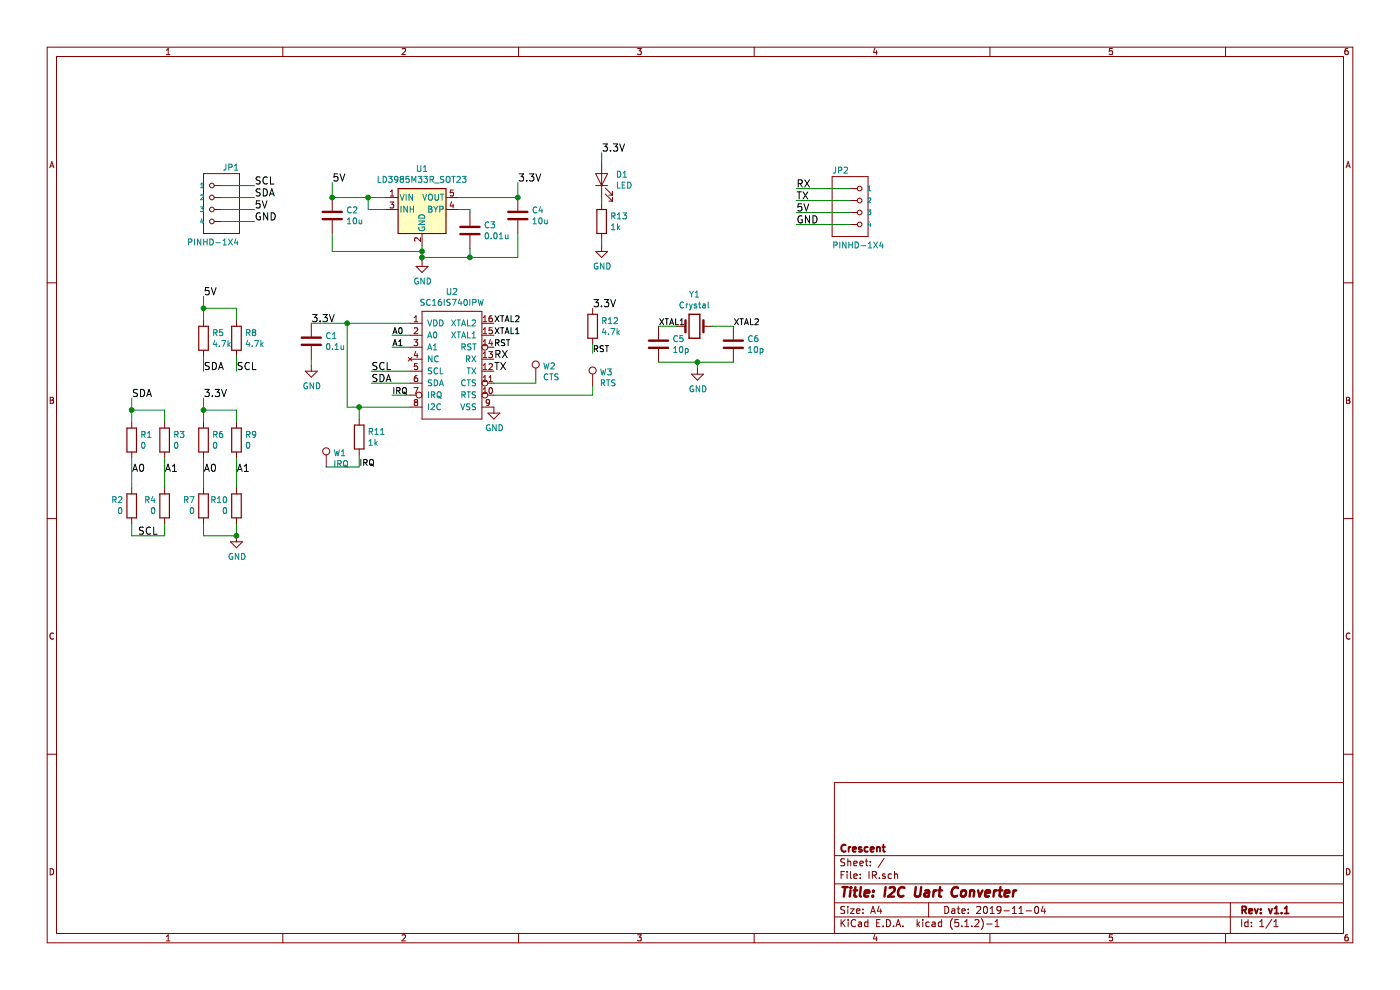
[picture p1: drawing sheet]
EESchema Schematic File Version 4
LIBS:IR-cache
EELAYER 29 0
EELAYER END
$Descr A4 11693 8268
encoding utf-8
Sheet 1 1
Title "I2C Uart Converter"
Date "2019-11-04"
Rev "v1.1"
Comp "Crescent"
Comment1 ""
Comment2 ""
Comment3 ""
Comment4 ""
$EndDescr
$Comp
L IR-rescue:PINHD-1X4 JP1
U 1 1
P 1750 1750
F 0 "JP1" H 1500 2075 50  0000 L BNN
F 1 "PINHD-1X4" H 1500 1450 50  0000 L BNN
F 2 "GroveCon:GROVE" H 1780 1900 20  0001 C CNN
F 3 "" H 1750 1750 60  0000 C CNN
	1    1750 1750
	-1   0    0    -1  
$EndComp
$Comp
L IR-rescue:PINHD-1X4 JP2
U 1 1
P 7200 1775
F 0 "JP2" H 6950 2100 50  0000 L BNN
F 1 "PINHD-1X4" H 6950 1475 50  0000 L BNN
F 2 "GroveCon:GROVE" H 7230 1925 20  0001 C CNN
F 3 "" H 7200 1775 60  0000 C CNN
	1    7200 1775
	1    0    0    -1  
$EndComp
Wire Wire Line
	1850 1550 2125 1550
Wire Wire Line
	1850 1650 2125 1650
Wire Wire Line
	1850 1750 2125 1750
Wire Wire Line
	1850 1850 2125 1850
Text Label 2125 1550 0    60   ~ 0
SCL
Text Label 2125 1650 0    60   ~ 0
SDA
Text Label 2125 1750 0    60   ~ 0
5V
Text Label 2125 1850 0    60   ~ 0
GND
Wire Wire Line
	7100 1575 6650 1575
Wire Wire Line
	7100 1675 6650 1675
Wire Wire Line
	7100 1775 6650 1775
Wire Wire Line
	7100 1875 6650 1875
Text Label 6650 1575 0    60   ~ 0
RX
Text Label 6650 1675 0    60   ~ 0
TX
Text Label 6650 1875 0    60   ~ 0
GND
$Comp
L Regulator_Linear:LD3985M33R_SOT23 U1
U 1 1
P 3525 1750
F 0 "U1" H 3525 2092 50  0000 C CNN
F 1 "LD3985M33R_SOT23" H 3525 2001 50  0000 C CNN
F 2 "Package_TO_SOT_SMD:SOT-23-5" H 3525 2075 50  0001 C CIN
F 3 "http://www.st.com/internet/com/TECHNICAL_RESOURCES/TECHNICAL_LITERATURE/DATASHEET/CD00003395.pdf" H 3525 1750 50  0001 C CNN
	1    3525 1750
	1    0    0    -1  
$EndComp
$Comp
L Device:C C2
U 1 1
P 2775 1800
F 0 "C2" H 2890 1846 50  0000 L CNN
F 1 "10u" H 2890 1755 50  0000 L CNN
F 2 "Capacitor_SMD:C_0805_2012Metric" H 2813 1650 50  0001 C CNN
F 3 "~" H 2775 1800 50  0001 C CNN
	1    2775 1800
	1    0    0    -1  
$EndComp
$Comp
L Device:C C4
U 1 1
P 4325 1800
F 0 "C4" H 4440 1846 50  0000 L CNN
F 1 "10u" H 4440 1755 50  0000 L CNN
F 2 "Capacitor_SMD:C_0805_2012Metric" H 4363 1650 50  0001 C CNN
F 3 "~" H 4325 1800 50  0001 C CNN
	1    4325 1800
	1    0    0    -1  
$EndComp
$Comp
L Device:C C3
U 1 1
P 3925 1925
F 0 "C3" H 4040 1971 50  0000 L CNN
F 1 "0.01u" H 4040 1880 50  0000 L CNN
F 2 "Capacitor_SMD:C_0603_1608Metric" H 3963 1775 50  0001 C CNN
F 3 "~" H 3925 1925 50  0001 C CNN
	1    3925 1925
	1    0    0    -1  
$EndComp
$Comp
L power:GND #PWR0101
U 1 1
P 3525 2175
F 0 "#PWR0101" H 3525 1925 50  0001 C CNN
F 1 "GND" H 3530 2002 50  0000 C CNN
F 2 "" H 3525 2175 50  0001 C CNN
F 3 "" H 3525 2175 50  0001 C CNN
	1    3525 2175
	1    0    0    -1  
$EndComp
Wire Wire Line
	3225 1650 3075 1650
Wire Wire Line
	3225 1750 3075 1750
Wire Wire Line
	3075 1750 3075 1650
Connection ~ 3075 1650
Wire Wire Line
	3075 1650 2775 1650
Wire Wire Line
	3525 2050 3525 2100
Wire Wire Line
	2775 1950 2775 2100
Wire Wire Line
	2775 2100 3525 2100
Connection ~ 3525 2100
Wire Wire Line
	3525 2100 3525 2150
Wire Wire Line
	3525 2150 3925 2150
Wire Wire Line
	3925 2150 3925 2075
Connection ~ 3525 2150
Wire Wire Line
	3525 2150 3525 2175
Wire Wire Line
	3825 1750 3925 1750
Wire Wire Line
	3925 1750 3925 1775
Wire Wire Line
	3825 1650 4325 1650
Wire Wire Line
	3925 2150 4325 2150
Wire Wire Line
	4325 2150 4325 1950
Connection ~ 3925 2150
Text Label 2775 1525 0    60   ~ 0
5V
Wire Wire Line
	2775 1650 2775 1525
Connection ~ 2775 1650
Text Label 4325 1525 0    60   ~ 0
3.3V
Wire Wire Line
	4325 1525 4325 1650
Connection ~ 4325 1650
$Comp
L Device:C C1
U 1 1
P 2600 2850
F 0 "C1" H 2715 2896 50  0000 L CNN
F 1 "0.1u" H 2715 2805 50  0000 L CNN
F 2 "Capacitor_SMD:C_0603_1608Metric" H 2638 2700 50  0001 C CNN
F 3 "~" H 2600 2850 50  0001 C CNN
	1    2600 2850
	1    0    0    -1  
$EndComp
$Comp
L power:GND #PWR0102
U 1 1
P 2600 3050
F 0 "#PWR0102" H 2600 2800 50  0001 C CNN
F 1 "GND" H 2605 2877 50  0000 C CNN
F 2 "" H 2600 3050 50  0001 C CNN
F 3 "" H 2600 3050 50  0001 C CNN
	1    2600 3050
	1    0    0    -1  
$EndComp
Wire Wire Line
	3425 2700 2900 2700
Wire Wire Line
	2600 3000 2600 3050
Text Label 2600 2700 0    60   ~ 0
3.3V
Text Label 3100 3100 0    60   ~ 0
SCL
Text Label 3100 3200 0    60   ~ 0
SDA
Wire Wire Line
	3425 3100 3100 3100
Wire Wire Line
	3100 3200 3425 3200
$Comp
L Device:R R5
U 1 1
P 1700 2825
F 0 "R5" H 1770 2871 50  0000 L CNN
F 1 "4.7k" H 1770 2780 50  0000 L CNN
F 2 "Resistor_SMD:R_0603_1608Metric" V 1630 2825 50  0001 C CNN
F 3 "~" H 1700 2825 50  0001 C CNN
	1    1700 2825
	1    0    0    -1  
$EndComp
$Comp
L Device:R R8
U 1 1
P 1975 2825
F 0 "R8" H 2045 2871 50  0000 L CNN
F 1 "4.7k" H 2045 2780 50  0000 L CNN
F 2 "Resistor_SMD:R_0603_1608Metric" V 1905 2825 50  0001 C CNN
F 3 "~" H 1975 2825 50  0001 C CNN
	1    1975 2825
	1    0    0    -1  
$EndComp
Wire Wire Line
	1700 2675 1700 2575
Wire Wire Line
	1700 2575 1975 2575
Wire Wire Line
	1975 2575 1975 2675
Wire Wire Line
	1700 2575 1700 2475
Connection ~ 1700 2575
Text Label 1700 2475 0    60   ~ 0
5V
Text Label 1975 3100 0    60   ~ 0
SCL
Text Label 1700 3100 0    60   ~ 0
SDA
Wire Wire Line
	1975 2975 1975 3100
Wire Wire Line
	1700 2975 1700 3100
$Comp
L Device:Crystal Y1
U 1 1
P 5800 2725
F 0 "Y1" H 5800 2993 50  0000 C CNN
F 1 "Crystal" H 5800 2902 50  0000 C CNN
F 2 "Crystal:Crystal_SMD_HC49-SD" H 5800 2725 50  0001 C CNN
F 3 "~" H 5800 2725 50  0001 C CNN
	1    5800 2725
	1    0    0    -1  
$EndComp
$Comp
L Device:C C5
U 1 1
P 5500 2875
F 0 "C5" H 5615 2921 50  0000 L CNN
F 1 "10p" H 5615 2830 50  0000 L CNN
F 2 "Capacitor_SMD:C_0603_1608Metric" H 5538 2725 50  0001 C CNN
F 3 "~" H 5500 2875 50  0001 C CNN
	1    5500 2875
	1    0    0    -1  
$EndComp
$Comp
L Device:C C6
U 1 1
P 6125 2875
F 0 "C6" H 6240 2921 50  0000 L CNN
F 1 "10p" H 6240 2830 50  0000 L CNN
F 2 "Capacitor_SMD:C_0603_1608Metric" H 6163 2725 50  0001 C CNN
F 3 "~" H 6125 2875 50  0001 C CNN
	1    6125 2875
	1    0    0    -1  
$EndComp
$Comp
L power:GND #PWR0103
U 1 1
P 5825 3075
F 0 "#PWR0103" H 5825 2825 50  0001 C CNN
F 1 "GND" H 5830 2902 50  0000 C CNN
F 2 "" H 5825 3075 50  0001 C CNN
F 3 "" H 5825 3075 50  0001 C CNN
	1    5825 3075
	1    0    0    -1  
$EndComp
Wire Wire Line
	5500 2725 5650 2725
Wire Wire Line
	5950 2725 6125 2725
Wire Wire Line
	5500 3025 5825 3025
Wire Wire Line
	5825 3075 5825 3025
Connection ~ 5825 3025
Wire Wire Line
	5825 3025 6125 3025
Text Label 5500 2725 0    50   ~ 0
XTAL1
Text Label 6125 2725 0    50   ~ 0
XTAL2
Text Label 4125 2800 0    50   ~ 0
XTAL1
Text Label 4125 2700 0    50   ~ 0
XTAL2
$Comp
L power:GND #PWR0104
U 1 1
P 4125 3400
F 0 "#PWR0104" H 4125 3150 50  0001 C CNN
F 1 "GND" H 4130 3227 50  0000 C CNN
F 2 "" H 4125 3400 50  0001 C CNN
F 3 "" H 4125 3400 50  0001 C CNN
	1    4125 3400
	1    0    0    -1  
$EndComp
Text Label 3275 2800 0    50   ~ 0
A0
Text Label 3275 2900 0    50   ~ 0
A1
Wire Wire Line
	3425 2800 3275 2800
Wire Wire Line
	3275 2900 3425 2900
Text Label 4125 3000 0    60   ~ 0
RX
Text Label 4125 3100 0    60   ~ 0
TX
$Comp
L conn:TEST_1P W3
U 1 1
P 4950 3225
F 0 "W3" H 5008 3343 50  0000 L CNN
F 1 "RTS" H 5008 3252 50  0000 L CNN
F 2 "TestPoint:TestPoint_THTPad_D1.0mm_Drill0.5mm" H 5150 3225 50  0001 C CNN
F 3 "" H 5150 3225 50  0000 C CNN
	1    4950 3225
	1    0    0    -1  
$EndComp
$Comp
L conn:TEST_1P W2
U 1 1
P 4475 3175
F 0 "W2" H 4533 3293 50  0000 L CNN
F 1 "CTS" H 4533 3202 50  0000 L CNN
F 2 "TestPoint:TestPoint_THTPad_D1.0mm_Drill0.5mm" H 4675 3175 50  0001 C CNN
F 3 "" H 4675 3175 50  0000 C CNN
	1    4475 3175
	1    0    0    -1  
$EndComp
Wire Wire Line
	4125 3200 4475 3200
Wire Wire Line
	4475 3200 4475 3175
Wire Wire Line
	4125 3300 4950 3300
Wire Wire Line
	4950 3300 4950 3225
Wire Wire Line
	3425 3400 3000 3400
Wire Wire Line
	2900 3400 2900 2700
Connection ~ 2900 2700
Wire Wire Line
	2900 2700 2600 2700
$Comp
L Device:R R11
U 1 1
P 3000 3650
F 0 "R11" H 3070 3696 50  0000 L CNN
F 1 "1k" H 3070 3605 50  0000 L CNN
F 2 "Resistor_SMD:R_0603_1608Metric" V 2930 3650 50  0001 C CNN
F 3 "~" H 3000 3650 50  0001 C CNN
	1    3000 3650
	1    0    0    -1  
$EndComp
Text Label 3275 3300 0    50   ~ 0
IRQ
Wire Wire Line
	3275 3300 3425 3300
Text Label 3000 3900 0    50   ~ 0
IRQ
Wire Wire Line
	3000 3500 3000 3400
Connection ~ 3000 3400
Wire Wire Line
	3000 3400 2900 3400
Wire Wire Line
	3000 3800 3000 3900
$Comp
L Device:R R6
U 1 1
P 1700 3675
F 0 "R6" H 1770 3721 50  0000 L CNN
F 1 "0" H 1770 3630 50  0000 L CNN
F 2 "Resistor_SMD:R_0603_1608Metric" V 1630 3675 50  0001 C CNN
F 3 "~" H 1700 3675 50  0001 C CNN
	1    1700 3675
	1    0    0    -1  
$EndComp
$Comp
L Device:R R9
U 1 1
P 1975 3675
F 0 "R9" H 2045 3721 50  0000 L CNN
F 1 "0" H 2045 3630 50  0000 L CNN
F 2 "Resistor_SMD:R_0603_1608Metric" V 1905 3675 50  0001 C CNN
F 3 "~" H 1975 3675 50  0001 C CNN
	1    1975 3675
	1    0    0    -1  
$EndComp
Wire Wire Line
	1700 3525 1700 3425
Wire Wire Line
	1700 3425 1975 3425
Wire Wire Line
	1975 3425 1975 3525
Wire Wire Line
	1700 3425 1700 3325
Connection ~ 1700 3425
$Comp
L Device:R R7
U 1 1
P 1700 4225
F 0 "R7" H 1631 4179 50  0000 R CNN
F 1 "0" H 1631 4270 50  0000 R CNN
F 2 "Resistor_SMD:R_0603_1608Metric" V 1630 4225 50  0001 C CNN
F 3 "~" H 1700 4225 50  0001 C CNN
	1    1700 4225
	1    0    0    1   
$EndComp
Wire Wire Line
	1700 4375 1700 4475
Wire Wire Line
	1700 4475 1975 4475
Wire Wire Line
	1975 4475 1975 4375
Text Label 1975 3950 0    60   ~ 0
A1
Text Label 1700 3950 0    60   ~ 0
A0
Wire Wire Line
	1975 3825 1975 4075
Wire Wire Line
	1700 3825 1700 4075
$Comp
L power:GND #PWR0105
U 1 1
P 1975 4475
F 0 "#PWR0105" H 1975 4225 50  0001 C CNN
F 1 "GND" H 1980 4302 50  0000 C CNN
F 2 "" H 1975 4475 50  0001 C CNN
F 3 "" H 1975 4475 50  0001 C CNN
	1    1975 4475
	1    0    0    -1  
$EndComp
Connection ~ 1975 4475
Text Label 1700 3325 0    60   ~ 0
3.3V
$Comp
L Device:R R10
U 1 1
P 1975 4225
F 0 "R10" H 1906 4179 50  0000 R CNN
F 1 "0" H 1906 4270 50  0000 R CNN
F 2 "Resistor_SMD:R_0603_1608Metric" V 1905 4225 50  0001 C CNN
F 3 "~" H 1975 4225 50  0001 C CNN
	1    1975 4225
	1    0    0    1   
$EndComp
Text Label 4125 2900 0    50   ~ 0
RST
$Comp
L conn:TEST_1P W1
U 1 1
P 2725 3900
F 0 "W1" H 2783 4018 50  0000 L CNN
F 1 "IRQ" H 2783 3927 50  0000 L CNN
F 2 "TestPoint:TestPoint_THTPad_D1.0mm_Drill0.5mm" H 2925 3900 50  0001 C CNN
F 3 "" H 2925 3900 50  0000 C CNN
	1    2725 3900
	1    0    0    -1  
$EndComp
Wire Wire Line
	3000 3900 2725 3900
$Comp
L Device:R R1
U 1 1
P 1100 3675
F 0 "R1" H 1170 3721 50  0000 L CNN
F 1 "0" H 1170 3630 50  0000 L CNN
F 2 "Resistor_SMD:R_0603_1608Metric" V 1030 3675 50  0001 C CNN
F 3 "~" H 1100 3675 50  0001 C CNN
	1    1100 3675
	1    0    0    -1  
$EndComp
$Comp
L Device:R R3
U 1 1
P 1375 3675
F 0 "R3" H 1445 3721 50  0000 L CNN
F 1 "0" H 1445 3630 50  0000 L CNN
F 2 "Resistor_SMD:R_0603_1608Metric" V 1305 3675 50  0001 C CNN
F 3 "~" H 1375 3675 50  0001 C CNN
	1    1375 3675
	1    0    0    -1  
$EndComp
Wire Wire Line
	1100 3525 1100 3425
Wire Wire Line
	1100 3425 1375 3425
Wire Wire Line
	1375 3425 1375 3525
Wire Wire Line
	1100 3425 1100 3325
Connection ~ 1100 3425
$Comp
L Device:R R2
U 1 1
P 1100 4225
F 0 "R2" H 1031 4179 50  0000 R CNN
F 1 "0" H 1031 4270 50  0000 R CNN
F 2 "Resistor_SMD:R_0603_1608Metric" V 1030 4225 50  0001 C CNN
F 3 "~" H 1100 4225 50  0001 C CNN
	1    1100 4225
	1    0    0    1   
$EndComp
Wire Wire Line
	1100 4375 1100 4475
Wire Wire Line
	1100 4475 1375 4475
Wire Wire Line
	1375 4475 1375 4375
Text Label 1375 3950 0    60   ~ 0
A1
Text Label 1100 3950 0    60   ~ 0
A0
Wire Wire Line
	1375 3825 1375 4075
Wire Wire Line
	1100 3825 1100 4075
$Comp
L Device:R R4
U 1 1
P 1375 4225
F 0 "R4" H 1306 4179 50  0000 R CNN
F 1 "0" H 1306 4270 50  0000 R CNN
F 2 "Resistor_SMD:R_0603_1608Metric" V 1305 4225 50  0001 C CNN
F 3 "~" H 1375 4225 50  0001 C CNN
	1    1375 4225
	1    0    0    1   
$EndComp
Text Label 1100 3325 0    60   ~ 0
SDA
Text Label 1150 4475 0    60   ~ 0
SCL
$Comp
L Device:R R12
U 1 1
P 4950 2725
F 0 "R12" H 5020 2771 50  0000 L CNN
F 1 "4.7k" H 5020 2680 50  0000 L CNN
F 2 "Resistor_SMD:R_0603_1608Metric" V 4880 2725 50  0001 C CNN
F 3 "~" H 4950 2725 50  0001 C CNN
	1    4950 2725
	1    0    0    -1  
$EndComp
Text Label 4950 2575 0    60   ~ 0
3.3V
Text Label 4950 2950 0    50   ~ 0
RST
Wire Wire Line
	4950 2950 4950 2875
$Comp
L Device:LED D1
U 1 1
P 5025 1500
F 0 "D1" V 5064 1383 50  0000 R CNN
F 1 "LED" V 4973 1383 50  0000 R CNN
F 2 "Diode_SMD:D_0603_1608Metric" H 5025 1500 50  0001 C CNN
F 3 "~" H 5025 1500 50  0001 C CNN
	1    5025 1500
	0    -1   -1   0   
$EndComp
$Comp
L Device:R R13
U 1 1
P 5025 1850
F 0 "R13" H 5095 1896 50  0000 L CNN
F 1 "1k" H 5095 1805 50  0000 L CNN
F 2 "Resistor_SMD:R_0603_1608Metric" V 4955 1850 50  0001 C CNN
F 3 "~" H 5025 1850 50  0001 C CNN
	1    5025 1850
	1    0    0    -1  
$EndComp
Text Label 5025 1275 0    60   ~ 0
3.3V
$Comp
L power:GND #PWR0106
U 1 1
P 5025 2050
F 0 "#PWR0106" H 5025 1800 50  0001 C CNN
F 1 "GND" H 5030 1877 50  0000 C CNN
F 2 "" H 5025 2050 50  0001 C CNN
F 3 "" H 5025 2050 50  0001 C CNN
	1    5025 2050
	1    0    0    -1  
$EndComp
Wire Wire Line
	5025 1650 5025 1700
Wire Wire Line
	5025 2000 5025 2050
Wire Wire Line
	5025 1350 5025 1275
$Comp
L SC16IS740IPW:SC16IS740IPW U2
U 1 1
P 3525 2600
F 0 "U2" H 3775 2765 50  0000 C CNN
F 1 "SC16IS740IPW" H 3775 2674 50  0000 C CNN
F 2 "TSSOP:TSSOP-16_4.4x5mm_Pitch0.65mm" H 3525 2600 50  0001 C CNN
F 3 "" H 3525 2600 50  0001 C CNN
	1    3525 2600
	1    0    0    -1  
$EndComp
Text Label 6650 1775 0    60   ~ 0
5V
$EndSCHEMATC
